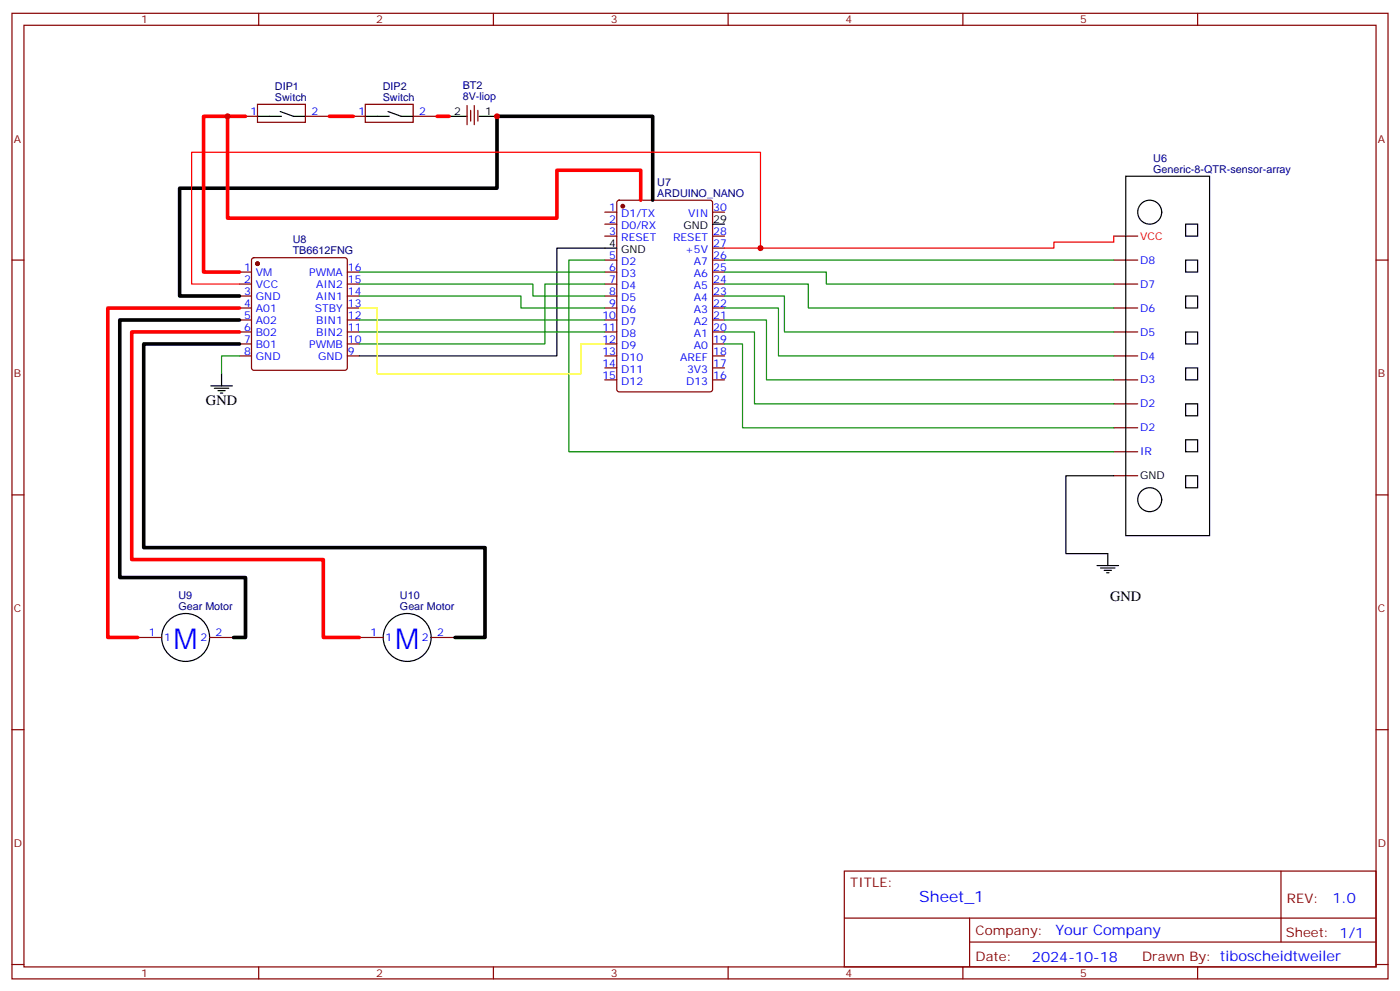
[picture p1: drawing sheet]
<svg xmlns="http://www.w3.org/2000/svg" width="412mm" height="292mm" viewBox="0 0 412 292" stroke-linecap="round" stroke-linejoin="round" font-family="sans-serif">
<g fill="none" stroke="#870000" stroke-width=".35">
<path d="M3.5 3.9h405.4v284.4h-405.4zM7.1 7.4h398.2v277.3h-398.2zM76.2 3.9v3.5M145.3 3.9v3.5M214.5 3.9v3.5M283.6 3.9v3.5M352.8 3.9v3.5M72.3 34.3h3.5M75.8 30.7h14.2v5.3h-14.2zM90 34.3h7M104.1 34.3h3.5M107.6 30.7h14.1v5.3h-14.1z"/>
<path d="M121.7 34.3h7.1M137.6 31.1v5.6M138.6 32.5v3.2M139.7 31.1v5.6M140.8 32.5v3.2M181.9 59.2l.5-.3h26.8l.6 .5 .1 55.3-.5 .6-27 .1-.7-.5v-55.2zM3.5 76.6h3.6M74.3 76.1l.5-.2h26.8l.5 .2 .2 .5v31.7l-.2 .5-.5 .2h-26.8l-.5-.2-.2-.5v-31.7zM178.2 76.6h3.5M178.2 69.5h3.5M178.2 62.5h3.5M178.2 66h3.5"/>
<path d="M209.9 76.6h3.5M209.9 69.5h3.5M209.9 62.5h3.5M209.9 73.1h3.5M328.1 76.6h7M328.1 69.5h7M405.3 76.6h3.6M70.6 97.8h3.5M70.6 90.7h3.5M70.6 83.6h3.5M70.6 80.1h3.5M70.6 87.2h3.5"/>
<path d="M70.6 94.2h3.5M102.3 97.8h3.5M102.3 90.7h3.5M102.3 83.6h3.5M102.3 80.1h3.5M102.3 87.2h3.5M102.3 94.2h3.5M178.2 97.8h3.5M178.2 90.7h3.5M178.2 83.6h3.5M178.2 80.1h3.5M178.2 87.2h3.5"/>
<path d="M178.2 94.2h3.5M209.9 97.8h3.5M209.9 90.7h3.5M209.9 83.6h3.5M209.9 80.1h3.5M209.9 87.2h3.5M209.9 94.2h3.5M328.1 97.8h7M328.1 90.7h7M328.1 83.6h7M70.6 104.8h3.5M70.6 101.3h3.5"/>
<path d="M102.3 104.8h3.5M102.3 101.3h3.5M178.2 111.9h3.5M178.2 104.8h3.5M178.2 101.3h3.5M178.2 108.3h3.5M209.9 111.9h3.5M209.9 104.8h3.5M209.9 101.3h3.5M209.9 108.3h3.5M328.1 118.9h7M328.1 111.9h7"/>
<path d="M328.1 104.8h7M328.1 133h7M328.1 126h7M3.5 145.7h3.6M328.1 140.1h7M405.3 145.7h3.6M40.6 187.7h7M61.7 187.7h7.1M105.8 187.7h7.1M127 187.7h7.1M3.5 214.9h3.6M405.3 214.9h3.6"/>
<path d="M248.7 256.5h156.6v28.2h-156.6zM377.3 256.5v20.9M248.7 270.4h156.5M285.6 277.4h119.6M285.6 270.4v14.1M3.5 284h3.6M76.2 284.7v3.6M145.3 284.7v3.6M214.5 284.7v3.6M283.6 284.7v3.6M352.8 284.7v3.6M405.3 284h3.6"/>
</g>
<g fill="none" stroke="#000" stroke-width=".35">
<path d="M75.8 34.3h7.1M82.5 32.8l3.9 1.5h3.6M107.6 34.3h7.1M114.3 32.8l3.9 1.5h3.5M132.3 34.3h5.3M141.1 34.3h5.3M331.6 51.9h24.7v105.8h-24.7zM181.7 73.1h-17.7v31.7h-58.2M209.9 66h3.5M349.2 76.6h3.6v3.5h-3.6zM349.2 66h3.6v3.5h-3.6zM349.2 97.8h3.6v3.5h-3.6z"/>
<path d="M349.2 87.2h3.6v3.5h-3.6zM62.1 113.6h6.3M63.1 114.3h4.3M64.2 115h2.1M64.9 115.7h.7M65.3 110.1v3.5M349.2 108.3h3.6v3.6h-3.6zM349.2 118.9h3.6v3.5h-3.6zM349.2 129.5h3.6v3.5h-3.6zM328.1 140.1h-14.1v22.9h12.3v3.5M349.2 140.1h3.6v3.5h-3.6zM323.1 166.5h6.4"/>
<path d="M324.2 167.3h4.2M325.3 168h2.1M326 168.7h.7"/>
<circle cx="338.7" cy="62.5" r="3.5"/>
<circle cx="338.7" cy="147.1" r="3.5"/>
<circle cx="54.7" cy="187.7" r="7.1"/>
<circle cx="119.9" cy="187.7" r="7.1"/>
</g>
<g fill="#870000" stroke="#870000" stroke-width=".35">
<circle cx="183.4" cy="60.7" r=".53"/>
<circle cx="75.8" cy="77.6" r=".53"/>
</g>
<g fill="none" stroke="#008700" stroke-width=".35">
<path d="M178.2 76.6h-10.6v56.4h160.5M213.4 76.6h114.7M105.8 87.2h47.7v3.5h24.7M105.8 83.6h51.2v3.6h21.2M105.8 94.2h72.4M105.8 97.8h72.4M105.8 80.1h72.4M178.2 83.6h-17.7v17.7h-54.7M213.4 80.1h30v3.5h84.7M213.4 83.6h24.7v7.1h90M213.4 87.2h17.7v10.6h97M213.4 90.7h15.9v14.1h98.8"/>
<path d="M213.4 94.2h12.4v17.7h102.3M213.4 97.8h8.8v21.1h105.9M70.6 104.8h-5.3v5.3M213.4 101.3h5.3v24.7h109.4"/>
</g>
<path d="M224 73.1v-28.3h-167.6v38.8h14.2M328.1 69.5v1.8h-17.7v1.8h-97" fill="none" stroke="#f00" stroke-width=".35"/>
<path d="M192.3 58.9v-24.6h-45.9v21.1h-93.5v31.8h17.7M70.6 94.2h-35.3v75.9h37v17.6h-3.5M70.6 101.3h-28.3v60h100.6v26.4h-8.8" fill="none" stroke="#000" stroke-width="1.1"/>
<path d="M67 34.3v29.9h97v-14.1h24.7v8.8M72.3 34.3h-12.3v45.8h10.6M97 34.3h7.1M128.8 34.3h3.5M70.6 90.7h-38.9v97h8.9M70.6 97.8h-31.8v67h56.4v22.9h10.6" fill="none" stroke="#f00" stroke-width="1.1"/>
<path d="M105.8 90.7h5.3v19.4h60v-8.8h7.1" fill="none" stroke="#ff0" stroke-width=".35"/>
<g fill="#c00">
<circle cx="224" cy="73.1" r=".88"/>
<circle cx="67" cy="34.3" r=".88"/>
<circle cx="146.4" cy="34.3" r=".88"/>
</g>
<g font-size="8.5" fill="#00f">
<text x="51.2" y="191.2">M</text>
<text x="116.4" y="191.2">M</text>
</g>
<text font-size="4.6" fill="#00f" x="270.8" y="265.5">Sheet_1</text>
<g font-size="4.2">
<text x="60.7" y="119.3">GND</text>
<text x="327" y="176.9">GND</text>
</g>
<g font-size="4.2" fill="#00f">
<text x="392.5" y="265.8">1.0</text>
<text x="310.9" y="275.3">Your Company</text>
<text x="304" y="283.1">2024-10-18</text>
</g>
<g font-size="3.9" fill="#800">
<text x="250.5" y="261.1">TITLE:</text>
<text x="379.1" y="265.8">REV:</text>
<text x="287.4" y="275.3">Company:</text>
<text x="378.7" y="275.9">Sheet: 1/1</text>
<text x="287.4" y="283">Date:</text>
<text x="336.4" y="283.1">Drawn By: tiboscheidtweiler</text>
</g>
<g font-size="3.2" fill="#800">
<text x="41.6" y="6.9">1</text>
<text x="110.8" y="6.9">2</text>
<text x="179.9" y="6.9">3</text>
<text x="249.1" y="6.9">4</text>
<text x="318.2" y="6.9">5</text>
<text x="4.1" y="42">A</text>
<text x="405.9" y="42">A</text>
<text x="4.1" y="111.2">B</text>
<text x="405.9" y="111.2">B</text>
<text x="4.1" y="180.3">C</text>
<text x="405.9" y="180.3">C</text>
<text x="4.1" y="249.4">D</text>
<text x="405.9" y="249.4">D</text>
<text x="41.6" y="287.7">1</text>
<text x="110.8" y="287.7">2</text>
<text x="179.9" y="287.7">3</text>
<text x="249.1" y="287.7">4</text>
<text x="318.2" y="287.7">5</text>
</g>
<g font-size="3.2" fill="#000080">
<text x="81" y="29.6">Switch</text>
<text x="81" y="26.5">DIP1</text>
<text x="112.8" y="29.6">Switch</text>
<text x="112.8" y="26.5">DIP2</text>
<text x="136.3" y="29.5">8V-liop</text>
<text x="136.3" y="26.2">BT2</text>
<text x="339.7" y="47.6">U6</text>
<text x="339.7" y="50.8">Generic-8-QTR-sensor-array</text>
<text x="193.6" y="57.9">ARDUINO_NANO</text>
<text x="193.6" y="54.6">U7</text>
<text x="86.2" y="71.6">U8</text>
<text x="86.2" y="74.8">TB6612FNG</text>
<text x="52.5" y="179.6">Gear Motor</text>
<text x="52.5" y="176.4">U9</text>
<text x="117.8" y="179.6">Gear Motor</text>
<text x="117.8" y="176.4">U10</text>
</g>
<g font-size="3.2" fill="#00f">
<text x="73.8" y="33.9">1</text>
<text x="91.7" y="33.9">2</text>
<text x="105.6" y="33.9">1</text>
<text x="123.5" y="33.9">2</text>
<text x="179.5" y="62.1">1</text>
<text x="179.5" y="65.7">2</text>
<text x="183" y="63.9">D1/TX</text>
<text x="202.7" y="63.9">VIN</text>
<text x="210.1" y="62.1">30</text>
<text x="179.5" y="69.2">3</text>
<text x="183" y="67.4">D0/RX</text>
<text x="183" y="70.9">RESET</text>
<text x="198.3" y="70.9">RESET</text>
<text x="210.1" y="69.2">28</text>
<text x="179.5" y="76.2">5</text>
<text x="183" y="78">D2</text>
<text x="201.8" y="74.5">+5V</text>
<text x="204.4" y="78">A7</text>
<text x="210.1" y="76.2">26</text>
<text x="210.1" y="72.7">27</text>
<text x="335.8" y="77.6">D8</text>
<text x="71.9" y="79.8">1</text>
<text x="71.9" y="83.3">2</text>
<text x="75.4" y="81.2">VM</text>
<text x="91.1" y="81.2">PWMA</text>
<text x="102.5" y="83.3">15</text>
<text x="102.5" y="79.8">16</text>
<text x="179.5" y="79.8">6</text>
<text x="179.5" y="83.3">7</text>
<text x="183" y="81.5">D3</text>
<text x="204.4" y="81.5">A6</text>
<text x="210.1" y="83.3">24</text>
<text x="210.1" y="79.8">25</text>
<text x="71.9" y="86.8">3</text>
<text x="75.4" y="84.7">VCC</text>
<text x="75.4" y="88.2">GND</text>
<text x="93.1" y="88.2">AIN1</text>
<text x="93.1" y="84.7">AIN2</text>
<text x="102.5" y="86.8">14</text>
<text x="179.5" y="86.8">8</text>
<text x="183" y="85.1">D4</text>
<text x="183" y="88.6">D5</text>
<text x="204.4" y="88.6">A4</text>
<text x="204.4" y="85.1">A5</text>
<text x="210.1" y="86.8">23</text>
<text x="335.8" y="84.7">D7</text>
<text x="71.9" y="90.3">4</text>
<text x="71.9" y="93.9">5</text>
<text x="75.4" y="91.8">A01</text>
<text x="75.4" y="95.3">A02</text>
<text x="92.7" y="91.8">STBY</text>
<text x="93.1" y="95.3">BIN1</text>
<text x="102.5" y="93.9">12</text>
<text x="102.5" y="90.3">13</text>
<text x="177.5" y="93.9">10</text>
<text x="179.5" y="90.3">9</text>
<text x="183" y="92.1">D6</text>
<text x="183" y="95.6">D7</text>
<text x="204.4" y="95.6">A2</text>
<text x="204.4" y="92.1">A3</text>
<text x="210.1" y="93.9">21</text>
<text x="210.1" y="90.3">22</text>
<text x="335.8" y="91.8">D6</text>
<text x="71.9" y="97.4">6</text>
<text x="71.9" y="100.9">7</text>
<text x="75.4" y="98.8">B02</text>
<text x="93.1" y="98.8">BIN2</text>
<text x="102.5" y="100.9">10</text>
<text x="102.5" y="97.4">11</text>
<text x="177.5" y="97.4">11</text>
<text x="177.5" y="100.9">12</text>
<text x="183" y="99.2">D8</text>
<text x="204.4" y="99.2">A1</text>
<text x="210.1" y="100.9">19</text>
<text x="210.1" y="97.4">20</text>
<text x="335.8" y="98.8">D5</text>
<text x="71.9" y="104.5">8</text>
<text x="75.4" y="102.3">B01</text>
<text x="75.4" y="105.9">GND</text>
<text x="91.1" y="102.3">PWMB</text>
<text x="93.7" y="105.9">GND</text>
<text x="102.5" y="104.5">9</text>
<text x="177.5" y="104.5">13</text>
<text x="177.5" y="108">14</text>
<text x="183" y="102.7">D9</text>
<text x="183" y="106.2">D10</text>
<text x="200.4" y="106.2">AREF</text>
<text x="204.4" y="102.7">A0</text>
<text x="210.1" y="108">17</text>
<text x="210.1" y="104.5">18</text>
<text x="335.8" y="105.9">D4</text>
<text x="177.5" y="111.5">15</text>
<text x="183" y="109.7">D11</text>
<text x="183" y="113.3">D12</text>
<text x="202.1" y="113.3">D13</text>
<text x="202.4" y="109.7">3V3</text>
<text x="210.1" y="111.5">16</text>
<text x="335.8" y="112.9">D3</text>
<text x="335.8" y="120">D2</text>
<text x="335.8" y="127">D2</text>
<text x="335.8" y="134.1">IR</text>
<text x="43.8" y="187.4">1</text>
<text x="48.3" y="188.8">1</text>
<text x="59" y="188.8">2</text>
<text x="63.5" y="187.4">2</text>
<text x="109.1" y="187.4">1</text>
<text x="113.6" y="188.8">1</text>
<text x="124.3" y="188.8">2</text>
<text x="128.8" y="187.4">2</text>
</g>
<g font-size="3.2">
<text x="133.8" y="33.9">2</text>
<text x="142.9" y="33.9">1</text>
<text x="210.1" y="65.7">29</text>
<text x="201.3" y="67.4">GND</text>
<text x="179.5" y="72.7">4</text>
<text x="183" y="74.5">GND</text>
<text x="335.8" y="141.1">GND</text>
</g>
<text font-size="3.2" fill="#c00" x="335.8" y="70.6">VCC</text>
</svg>
